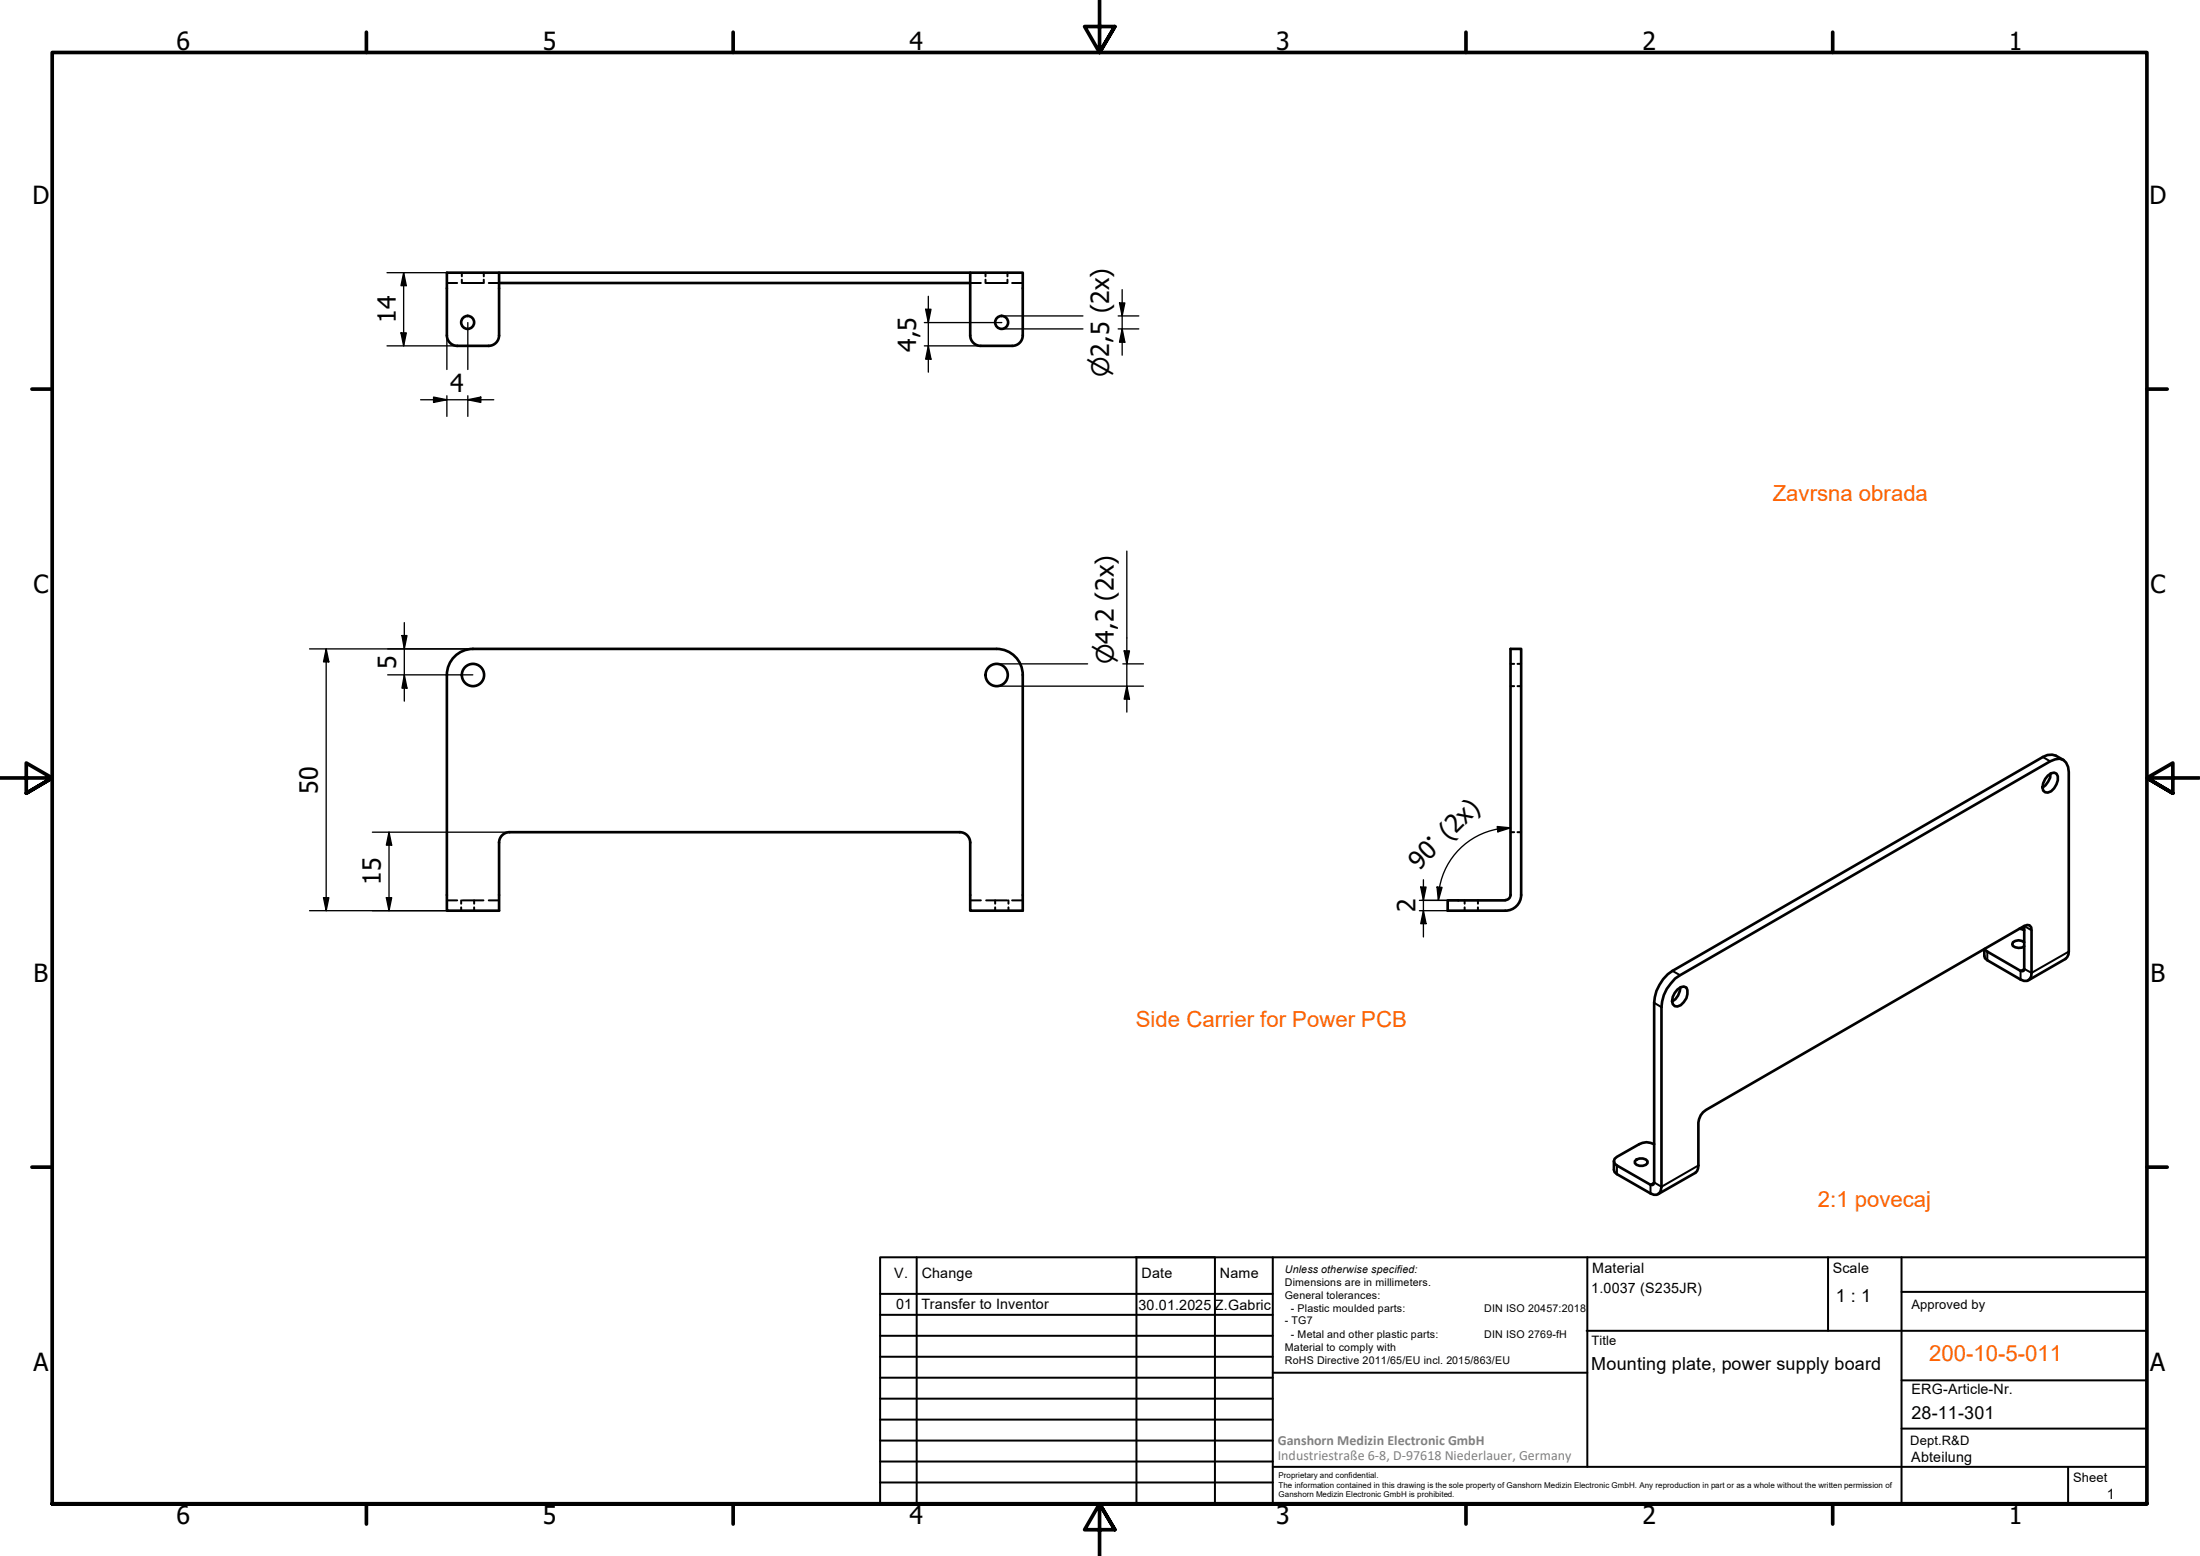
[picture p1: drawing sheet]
<svg xmlns="http://www.w3.org/2000/svg" width="420mm" height="297mm" viewBox="0 0 420 297" stroke-linecap="round" stroke-linejoin="round" font-family="sans-serif">
<!-- layer: Hidden (ISO) -->
<g fill="none" stroke="#000" stroke-width=".38">
<path d="M85.3 54h2M88.2 52.1v.7M88.2 53.4v.6M88.3 54h4M92.4 52.1v.7M92.4 53.4v.6M93.3 54h2M185.3 54h2M188.2 52.1v.7M188.2 53.4v.6M188.3 54h4M192.4 52.1v.7"/>
<path d="M192.4 53.4v.6M193.3 54h2M288.5 126.7h.7M288.5 131h.7M289.8 126.7h.7M289.8 131h.7M288.5 158.9h.7M289.8 158.9h.7M85.3 171.9h2M88.1 171.9v.6M88.1 173.2v.6M88.3 171.9h4"/>
<path d="M90.6 171.9v.6M90.6 173.2v.6M93.3 171.9h2M185.3 171.9h2M188.3 171.9h4M190.1 171.9v.6M190.1 173.2v.6M192.6 171.9v.6M192.6 173.2v.6M193.3 171.9h2M279.7 171.9v.6M279.7 173.2v.6"/>
<path d="M282.3 171.9v.6M282.3 173.2v.6"/>
</g>
<!-- layer: Visible (ISO) -->
<g fill="none" stroke="#000" stroke-width=".51">
<path d="M95.3 54h90M95.3 52.1v12M185.3 52.1v12M85.3 64.1v-12h110v12M85.3 64a2 2 0 0 0 2 2h6M95.3 64a2 2 0 0 1-2 2M185.3 64a2 2 0 0 0 2 2h6M195.3 64a2 2 0 0 1-2 2M85.3 128.8v45h10v-12.9a2 2 0 0 1 2-2M90.3 123.9h100M90.3 123.9a5 5 0 0 0-5 5M190.3 123.9a5 5 0 0 1 5 5"/>
<path d="M195.3 128.8v45h-10v-12.9a2 2 0 0 0-2-2M97.3 158.9h86M391.1 148.1l.6-.5 .6-.1 .4 .2a2.6 2.6 0 0 1-1 3.4l-.6 .2-.5-.1-.4-.3a2.88 2.88 0 0 1 .9-2.8zM391.6 147.7a3.4 3.4 0 0 1-1.5 2.7M394.1 145.1a3.1 3.1 0 0 0-4-.6l-70.7 40.8a7.9 7.9 0 0 0-3.5 6.1v34.3l-.1 .4-.3 .1h-.3l-6.4-3.7-.4-.4-.2-.4 .2-.5 .4-.4 4.3-2.4a2.87 2.87 0 0 1 2.8 0M288.5 170.8a.98 .98 0 0 1-1 1M288.5 170.9v-47h2v47M290.5 170.8a3 3 0 0 1-3 3h-11v-1.9h11M385.7 177.3l.9 .3M386.6 179.9a1.72 1.72 0 0 0-2.2 0l-.1 .4a1.48 1.48 0 0 0 2.3 .3M386.6 176.8l-.1 8.5-.2 .1-.4-.1-6.4-3.6-.5-.5M320.4 188.9l.6-.4 .6-.2 .5 .2a2.73 2.73 0 0 1-1.7 3.6h-.6a1.77 1.77 0 0 1 0-2.6z"/>
<path d="M320.9 188.5a3.2 3.2 0 0 1-1.6 2.7M379 181.2v1.3l.1 .4 .4 .4 6.4 3.7a1.28 1.28 0 0 0 1.5 .1 1.28 1.28 0 0 0 .6-1.4v-8.1l-.1-.6-.3-.4h-.4l-.6 .2-60.8 35.1a3.1 3.1 0 0 0-1.4 2.4v8.2l-.3 1.1-.3 .3-7.1 4.1M387.4 187.1l7.1-4 .5-.9 .1-34.8a2.11 2.11 0 0 0-2.6-2.4l-1 .3-70.6 40.9a7.5 7.5 0 0 0-3.6 6.1v34.3a1.3 1.3 0 0 1-.6 1.3 1.3 1.3 0 0 1-1.5-.1l-6.4-3.7-.4-.3-.2-.5v-1.6M312.5 221.3a1.69 1.69 0 0 1 2.1 .4v.3a1.62 1.62 0 0 1-2.4 0v-.3z"/>
<circle cx="89.3" cy="61.5" r="1.24"/>
<circle cx="191.3" cy="61.5" r="1.24"/>
<circle cx="90.3" cy="128.9" r="2.13"/>
<circle cx="190.3" cy="128.9" r="2.13"/>
</g>
<!-- layer: Visible Narrow (ISO) -->
<path d="M390.1 144.5l1.4 .8M386.6 176.8l1.4 .8M315.9 191.4l1.4 .9M319.4 185.3l1.5 .9M379.5 181.7v1.6M395.1 181.7l-7.1 4-1.4-.7-.7 .3v1.7M308.8 222.5v1.6M324.4 222.5l-7.1 4.1-1.4-.9-.7 .5v1.6" fill="none" stroke="#000" stroke-width=".38"/>
<!-- layer: Border (ISO) -->
<g fill="none" stroke="#000" stroke-width=".7">
<path d="M70 6.1v3.9M140 6.1v3.9M210 0v10l-2.9-4.9h5.8l-2.9 4.9 2.9-4.9M280 6.1v3.9M350 6.1v3.9M6.1 74.3h3.9M410 74.3h3.9M0 148.5h10l-5-2.8v5.7l5-2.9-5 2.9M420 148.5h-10l5-2.8v5.7l-5-2.9 5 2.9M6.1 222.8h3.9M410 222.8h3.9M10 287.1v-277.1h400v277.1h-400h400"/>
<path d="M70 287.1v3.8M140 287.1v3.8M212.9 292l-2.9-4.9 2.9 4.9h-5.8l2.9-4.9v9.9M280 287.1v3.8M350 287.1v3.8"/>
</g>
<!-- layer: TitleBlock -->
<g fill="none" stroke="#000" stroke-width=".38">
<path d="M168.1 251h75M168.1 247h75M168.1 255h75M168.1 259h75M175.1 240v47M216.9 240h15M217 240v47M232 240v47M243.1 240.1v46.9h-75v-47h241.9v47.1h-167M303 254h107M303.1 240v40M349.1 240v14"/>
<path d="M363.2 240v47.1M363.2 246.6h46.8M168.1 271h75M168.1 263h75M168.1 267h75M168.1 275h75M168.1 279h75M243.1 262.1h60M363.2 272.7h46.8M363.2 263.5h46.8M168.1 283h75M216.9 287h15"/>
<path d="M243.1 280h166.9M395 280.1v7"/>
</g>
<!-- layer: Dimension (ISO) -->
<g fill="none" stroke="#000" stroke-width=".25">
<path d="M73.9 52.1h11.4M77.1 52.1v13.9M77.1 52.1l.5 2.4h-1zM176.8 59h1l-.5 2.6zM177.3 56.6v14.4M213.8 57.8h1l-.5 2.5zM214.3 55.3v12.5M73.9 66h13.4M76.6 63.5h1l-.5 2.5zM80.3 76.3h14M82.8 75.8l2.5 .5-2.5 .5zM85.3 64.1v6.4"/>
<path d="M85.3 75.6v3.9M89.3 61.6v8.9M89.3 75.6v3.9M89.3 76.3l2.5-.5v1zM176.5 66h10.8M176.5 61.6h14.8M177.3 66l.5 2.6h-1zM191.3 62.8h15.5M191.3 60.3h15.5M213.6 62.8h3.9M213.6 60.3h3.9M214.3 62.8l.5 2.5h-1z"/>
<path d="M77.2 118.9v14.9M215.2 105.2v30.7M59.1 123.9h31.2M62.3 123.9v49.9M62.3 123.9l.5 2.5h-1zM74 128.8h16.3M76.8 121.3h.9l-.5 2.6zM77.2 128.8l.5 2.6h-.9zM190.3 131h28.1M190.3 126.7h17.4M214.4 126.7h4M214.7 124.3h1l-.5 2.4z"/>
<path d="M215.2 131l.5 2.5h-1zM71.1 158.9h26.2M74.3 158.9l.5 2.4h-1zM74.3 158.9v14.9M285.9 157.8l2.6 .2-2.4 .8zM286 158.3a13.8 13.8 0 0 0-11.1 11.1M288.5 158l-2.5 .3M59.1 173.8h26.2M61.8 171.4h1l-.5 2.4zM73.8 171.4h1l-.5 2.4zM271.1 173.8h5.4M271.1 171.9h7.4"/>
<path d="M271.3 169.3h1.1l-.6 2.6zM271.8 167.9v11M271.8 173.8l.6 2.5h-1.1zM274.4 169.3l1 .1-.7 2.5zM274.9 169.3l-.2 2.6"/>
</g>
<g fill="#000">
<path d="M77.1 52.1l.5 2.4h-1zM176.8 59h1l-.5 2.6zM213.8 57.8h1l-.5 2.5zM76.6 63.5h1l-.5 2.5zM82.8 75.8l2.5 .5-2.5 .5zM89.3 76.3l2.5-.5v1zM177.3 66l.5 2.6h-1zM214.3 62.8l.5 2.5h-1zM62.3 123.9l.5 2.5h-1zM76.8 121.3h.9l-.5 2.6zM77.2 128.8l.5 2.6h-.9zM214.7 124.3h1l-.5 2.4z"/>
<path d="M215.2 131l.5 2.5h-1zM285.9 157.8l2.6 .2-2.4 .8zM61.8 171.4h1l-.5 2.4zM73.8 171.4h1l-.5 2.4zM74.3 158.9l.5 2.4h-1zM271.3 169.3h1.1l-.6 2.6zM271.8 173.8l.6 2.5h-1.1zM274.4 169.3l1 .1-.7 2.5z"/>
</g>
<g font-size="4.8">
<text x="33.7" y="9.6">6</text>
<text x="103.7" y="9.6">5</text>
<text x="173.7" y="9.6">4</text>
<text x="243.7" y="9.6">3</text>
<text x="313.7" y="9.6">2</text>
<text x="383.7" y="9.6">1</text>
<text x="6.2" y="38.9">D</text>
<text x="410.5" y="38.9">D</text>
<text x="75.6" y="61.7" transform="rotate(-90 75.6 61.7)">14</text>
<text x="174.9" y="67.2" transform="rotate(-90 174.9 67.2)">4,5</text>
<text x="86" y="74.8">4</text>
<text x="6.4" y="113.1">C</text>
<text x="410.7" y="113.1">C</text>
<text x="75.6" y="127.7" transform="rotate(-90 75.6 127.7)">5</text>
<text x="60.7" y="151.5" transform="rotate(-90 60.7 151.5)">50</text>
<text x="271" y="166.3" transform="rotate(-45 271 166.3)">90° (2x)</text>
<text x="72.7" y="169" transform="rotate(-90 72.7 169)">15</text>
<text x="270.3" y="174.2" transform="rotate(-90 270.3 174.2)">2</text>
<text x="6.4" y="187.4">B</text>
<text x="410.7" y="187.4">B</text>
<text x="6.4" y="261.7">A</text>
<text x="410.7" y="261.7">A</text>
<text x="33.7" y="290.9">6</text>
<text x="103.7" y="290.9">5</text>
<text x="173.7" y="290.9">4</text>
<text x="243.7" y="290.9">3</text>
<text x="313.7" y="290.9">2</text>
<text x="383.7" y="290.9">1</text>
</g>
<g font-size="4.6">
<text x="211.8" y="72" transform="rotate(-90 211.8 72)">⌀2,5 (2x)</text>
<text x="212.7" y="126.8" transform="rotate(-90 212.7 126.8)">⌀4,2 (2x)</text>
</g>
<g font-size="4.2" fill="#ff6200">
<text x="338.6" y="95.6">Zavrsna obrada</text>
<text x="216.9" y="196">Side Carrier for Power PCB</text>
<text x="368.4" y="259.8">200-10-5-011</text>
</g>
<text font-size="4.2" fill="#ff6100" x="347.2" y="230.4">2:1 povecaj</text>
<g font-size="3.4">
<text x="350.6" y="248.5">1 : 1</text>
<text x="303.9" y="261.6">Mounting plate, power supply board</text>
<text x="365.1" y="270.9">28-11-301</text>
</g>
<g font-size="2.7">
<text x="170.8" y="244">V.</text>
<text x="176" y="244">Change</text>
<text x="218" y="244">Date</text>
<text x="233" y="244">Name</text>
<text x="304.1" y="243">Material</text>
<text x="350" y="243.1">Scale</text>
<text x="171.1" y="249.9">01</text>
<text x="176" y="249.9">Transfer to Inventor</text>
<text x="217.4" y="250">30.01.2025</text>
<text x="232" y="250">Z.Gabric</text>
<text x="303.9" y="246.8">1.0037 (S235JR)</text>
<text x="365.1" y="266.1">ERG-Article-Nr.</text>
<text x="365" y="279">Abteilung</text>
<text x="402.3" y="286.2">1</text>
</g>
<g font-size="2.7" fill="#808080">
<text x="244" y="275.8">Ganshorn Medizin Electronic GmbH</text>
<text x="244" y="278.7">Industriestraße 6-8, D-97618 Niederlauer, Germany</text>
</g>
<g font-size="2.5">
<text x="365.1" y="249.9">Approved by</text>
<text x="304" y="256.8">Title</text>
<text x="364.8" y="275.8">Dept.R&amp;D</text>
<text x="395.9" y="282.9">Sheet</text>
</g>
<g font-size="2">
<text x="245.4" y="242.9">Unless otherwise specified:</text>
<text x="245.4" y="245.4">Dimensions are in millimeters.</text>
<text x="245.4" y="247.9">General tolerances:</text>
<text x="246.5" y="250.4">- Plastic moulded parts:</text>
<text x="283.5" y="250.4">DIN ISO 20457:2018</text>
<text x="245.4" y="252.8">- TG7</text>
<text x="245.4" y="257.9">Material to comply with</text>
<text x="246.5" y="255.4">- Metal and other plastic parts:</text>
<text x="283.5" y="255.4">DIN ISO 2769-fH</text>
<text x="245.4" y="260.3">RoHS Directive 2011/65/EU incl. 2015/863/EU</text>
</g>
<g font-size="1.5">
<text x="244.2" y="282.2">Proprietary and confidential.</text>
<text x="244.2" y="284">The information contained in this drawing is the sole property of Ganshorn Medizin Electronic GmbH. Any reproduction in part or as a whole without the written permission of</text>
<text x="244.2" y="285.8">Ganshorn Medizin Electronic GmbH is prohibited.</text>
</g>
</svg>
